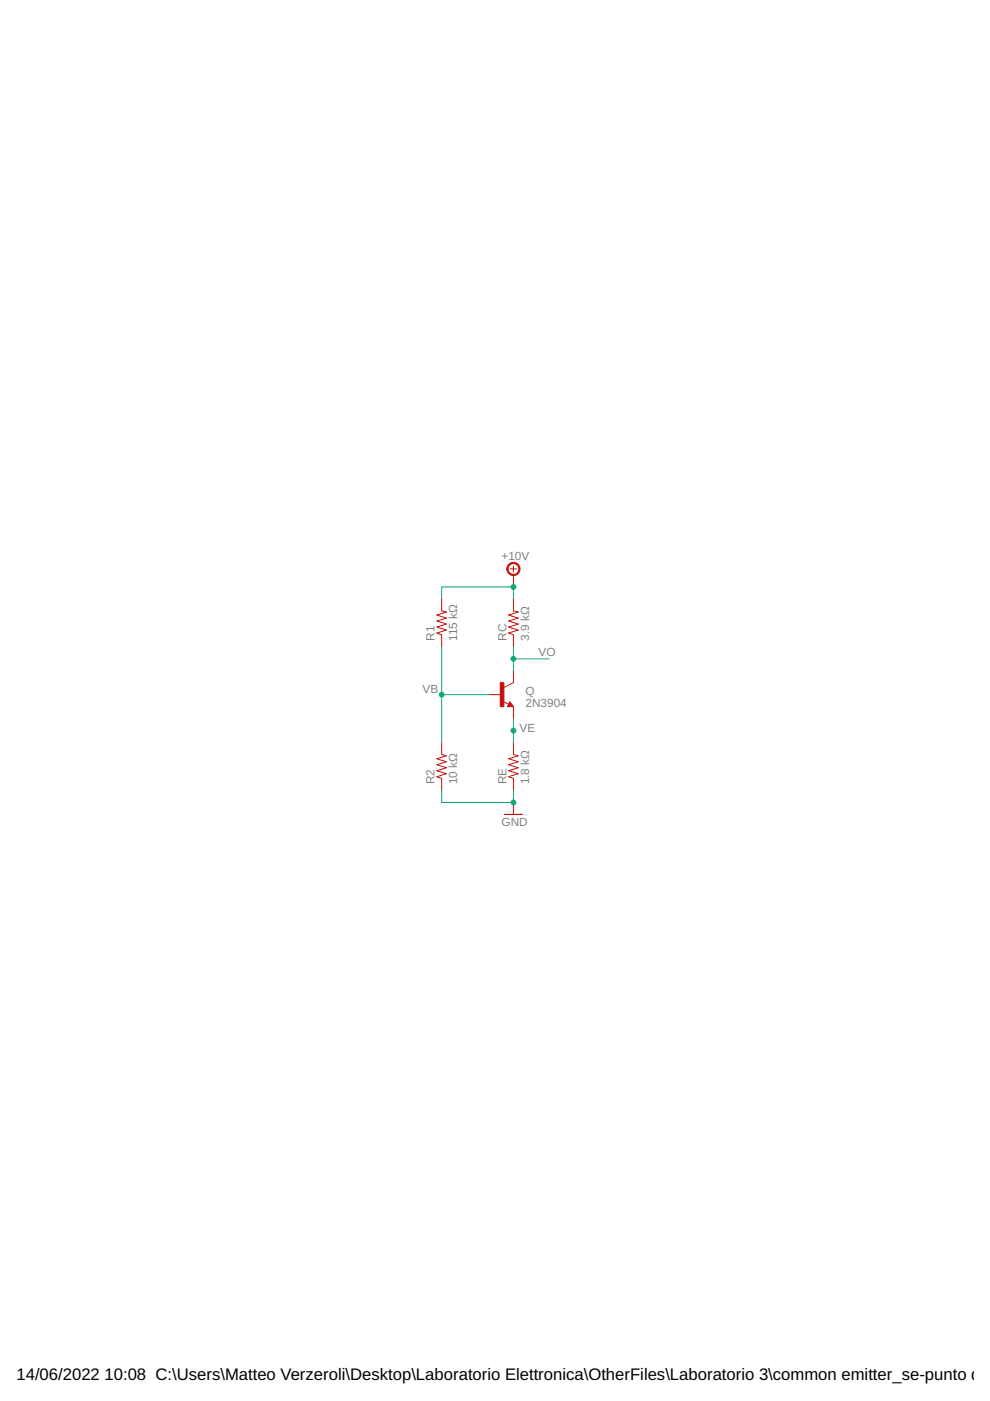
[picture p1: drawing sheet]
<svg xmlns="http://www.w3.org/2000/svg" width="210mm" height="297mm" viewBox="0 0 210 297" stroke-linecap="round" stroke-linejoin="round" font-family="sans-serif">
<g fill="none" stroke="#c90d0c" stroke-width=".21">
<path d="M108.9 120v1.3M93.6 127v2.5l1.1 .3-2.1 .6 2.1 .6-2.1 .7 2.1 .6-2.1 .6 2.1 .7-2.1 .6 1 .4v2.5M108.2 120.6h1.3M108.9 121.9v2.5M108.9 127v2.5l1 .3-2.1 .6 2.1 .6-2.1 .7 2.1 .6-2.1 .6 2.1 .7-2.1 .6 1.1 .4v2.5M93.6 157.4v2.6l1.1 .2-2.1 .7 2.1 .6-2.1 .6 2.1 .7-2.1 .6 2.1 .6-2.1 .7 1 .4v2.5M103.8 147.3h2.5M106.6 148.7l1.3 .6M108.1 148.8l.8 1h-1.3zM108.9 142.2v2.5l-2.1 1.1M108.9 149.8v2.6M108.9 157.4v2.6l1 .2-2.1 .7 2.1 .6-2.1 .6 2.1 .7-2.1 .6 2.1 .6-2.1 .7 1.1 .4v2.5"/>
<path d="M108.9 170.1v2.6"/>
</g>
<path d="M108.1 149.3l.1 .3h-.4l.3-.5 .5 .6h-.8M107 172.7h3.8" fill="none" stroke="#c90d0c" stroke-width=".25"/>
<path d="M106.1 144.7h.7v5.1h-.7z" fill="#c90d0c" stroke="#c90d0c" stroke-width=".21"/>
<path d="M107.8 119.7a1.4 1.4 0 0 1 2.3 .2 1.4 1.4 0 0 1-.9 2.1 1.4 1.4 0 0 1-1.7-1.4h.2a1.15 1.15 0 0 1 1.6-1 1.15 1.15 0 0 1 .3 1.9 1.15 1.15 0 0 1-1.8-.6l-.1-.3h-.2z" fill-rule="evenodd" fill="#c90d0c" stroke="#c90d0c" stroke-width=".21"/>
<path d="M93.6 127v-2.6h15.3v2.6M93.6 137.1v20.3M108.9 137.1v5.1M108.9 139.7h7.6M93.6 147.3h10.2M108.9 152.4v5M93.6 167.6v2.5h15.3v-2.5" fill="none" stroke="#0dab76" stroke-width=".21"/>
<g fill="#0dab76" stroke="#0dab76" stroke-width=".21">
<circle cx="108.9" cy="154.9" r=".51"/>
<circle cx="93.6" cy="147.3" r=".51"/>
<circle cx="108.9" cy="170.1" r=".51"/>
<circle cx="108.9" cy="139.7" r=".51"/>
<circle cx="108.9" cy="124.4" r=".51"/>
</g>
<g font-size="3.5">
<text x="3.5" y="292.5">14/06/2022</text>
<text x="22.2" y="292.5">10:08 C:\Users\Matteo Verzeroli\Desktop\Laboratorio Elettronica\OtherFiles\Laboratorio 3\common emitter_se-punto di la</text>
</g>
<g font-size="2.5" fill="#808080">
<text x="106.3" y="118.7">+10V</text>
<text x="92.2" y="135.9" transform="rotate(-90 92.2 135.9)">R1</text>
<text x="96.9" y="135.9" transform="rotate(-90 96.9 135.9)">115 kΩ</text>
<text x="107.4" y="135.9" transform="rotate(-90 107.4 135.9)">RC</text>
<text x="112.2" y="135.9" transform="rotate(-90 112.2 135.9)">3.9 kΩ</text>
<text x="114.2" y="139.2">VO</text>
<text x="89.6" y="147">VB</text>
<text x="111.4" y="149.8">2N3904</text>
<text x="111.4" y="147.3">Q</text>
<text x="110.1" y="155.2">VE</text>
<text x="92.2" y="166.3" transform="rotate(-90 92.2 166.3)">R2</text>
<text x="96.9" y="166.3" transform="rotate(-90 96.9 166.3)">10 kΩ</text>
<text x="107.4" y="166.3" transform="rotate(-90 107.4 166.3)">RE</text>
<text x="112.2" y="166.3" transform="rotate(-90 112.2 166.3)">1.8 kΩ</text>
<text x="106.3" y="175.2">GND</text>
</g>
</svg>
